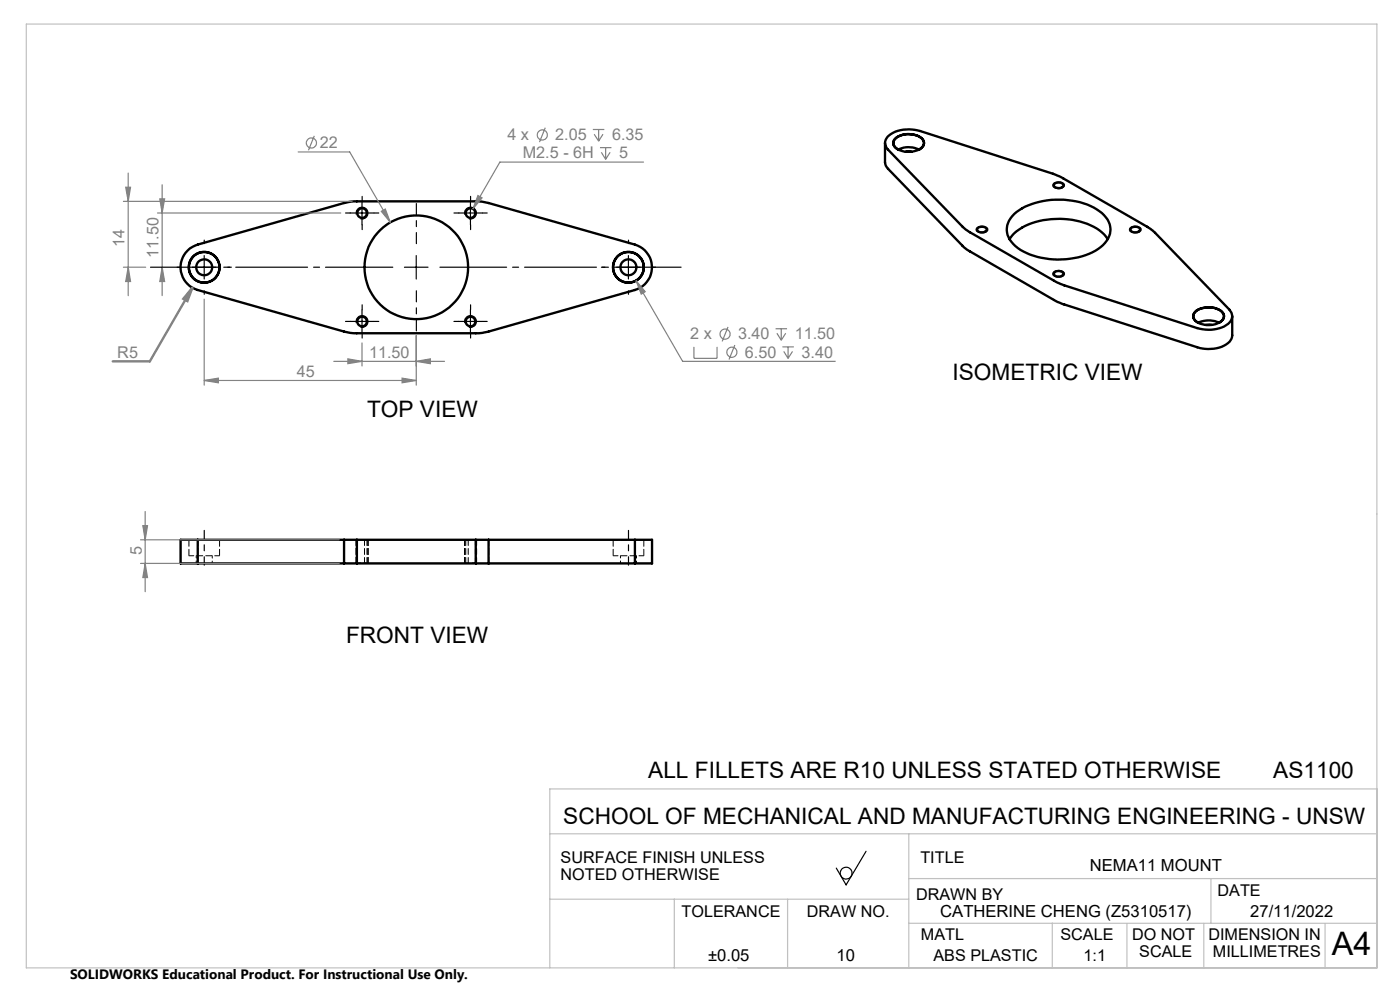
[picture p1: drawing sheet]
<svg xmlns="http://www.w3.org/2000/svg" width="297mm" height="210mm" viewBox="0 0 297 210" stroke-linecap="round" stroke-linejoin="round" font-family="sans-serif">
<g fill="none" stroke="#000" stroke-width=".5">
<path d="M187.7 30.3v4.2l.4 1 16.2 16.7 1 .8 19.1 11.1 29.6 9.6a6.7 6.7 0 0 0 7.1-1.6l.3-1v-4M188.3 29a7.1 7.1 0 0 1 6.9-1.2l29.6 9.6 18.6 10.7 1.6 1.3 15.8 16.2a2.01 2.01 0 0 1-.7 3.4 7.7 7.7 0 0 1-6.1 .6l-29.1-9.4-19.4-11.1-1.2-.9-15.9-16.5a1.88 1.88 0 0 1-.1-2.7zM190.1 29.2a4.8 4.8 0 0 1 5.7 .4 1.49 1.49 0 0 1-1.1 2.2 4.4 4.4 0 0 1-5.1-1l-.1-.8zM190.5 31.7a1.39 1.39 0 0 1-1-1.4 1.39 1.39 0 0 1 1-1.3 4.7 4.7 0 0 1 5.2 .6 1.33 1.33 0 0 1-.6 2.1M190.6 31.7a4.8 4.8 0 0 1 4.4 0M192.2 32.2h1.2M223.6 39.1a1.28 1.28 0 0 1 2 .2 1.16 1.16 0 0 1-2 0zM39.8 53.1l1-.7 1.1-.5 31.1-8.8 2-.4 27.3 .1 32.4 9.1a5 5 0 0 1 3.6 4.8 5 5 0 0 1-3.6 4.8l-31.1 8.8-2 .4-27.3-.1-32.4-9.1a5 5 0 0 1-2.1-8.4zM207.4 48.5a1.28 1.28 0 0 1 1.9 .2 1.16 1.16 0 0 1-2-.1zM214.2 50.7a10.6 10.6 0 0 1 8-4.1 15.6 15.6 0 0 1 11.6 2.7l1.2 1.4M215.2 45.4a15.1 15.1 0 0 1 11.4-2.9 11.8 11.8 0 0 1 8 3.6 4.2 4.2 0 0 1-1.1 6.3 16.6 16.6 0 0 1-13.4 2.1 9.1 9.1 0 0 1-6.1-4.2 4.1 4.1 0 0 1 1.2-4.9zM223.6 57.9a1.25 1.25 0 0 1 2 .2 1.16 1.16 0 0 1-2-.1z"/>
<path d="M239.9 48.5a1.28 1.28 0 0 1 2 .2 1.16 1.16 0 0 1-2.1-.1zM253.8 65.9a4.7 4.7 0 0 1 5.6 .4 1.46 1.46 0 0 1-1.1 2.3 4.6 4.6 0 0 1-4.9-.8l-.3-.8 .2-.5zM254.1 68.4a1.39 1.39 0 0 1-1-1.3 1.39 1.39 0 0 1 1-1.4 4.6 4.6 0 0 1 5.3 .6 1.29 1.29 0 0 1-.7 2.1M254.2 68.5a5.2 5.2 0 0 1 4.4 0M255.8 68.9h1.2M41.9 114.5h-3.6v5h3.6M41.9 114.5h31.1M41.9 119.5h31.1M41.9 114.5v5M73 114.5h2.7M73 119.5h2.7M73 114.5v5"/>
<path d="M75.7 114.5v5M75.7 114.5h25.2M75.7 119.5h25.2M100.9 119.5h2.7M100.9 114.5h2.7M100.9 114.5v5M103.6 114.5v5M103.6 114.5h31.1M103.6 119.5h31.1M134.7 114.5h3.6v5h-3.6M134.7 114.5v5"/>
<circle cx="43.3" cy="56.7" r="3.3"/>
<circle cx="43.3" cy="56.7" r="1.69"/>
<circle cx="43.3" cy="56.7" r="3.2"/>
<circle cx="76.8" cy="45.2" r="1.01"/>
<circle cx="88.3" cy="56.7" r="11"/>
<circle cx="99.8" cy="45.2" r="1.01"/>
<circle cx="133.3" cy="56.7" r="3.3"/>
<circle cx="133.3" cy="56.7" r="1.69"/>
<circle cx="133.3" cy="56.7" r="3.2"/>
<circle cx="76.8" cy="68.2" r="1.01"/>
<circle cx="99.8" cy="68.2" r="1.01"/>
</g>
<g fill="none" stroke="#000" stroke-width=".21" stroke-dasharray="1.3 .6">
<path d="M40.1 114.5h.1M42 114.5v5M46.6 114.5h.1M73 114.5v5M75.7 119.5v-5M75.8 114.5v5M77.3 114.5v5M77.9 119.5v-5M98.8 114.5v5M99.3 119.5v-5M100.9 119.5v-5M103.7 114.5v5"/>
<path d="M130.1 114.5h.1M134.7 114.5v5M136.6 114.5h.1"/>
</g>
<path d="M40.1 114.5h6.5M40.1 117.9h6.5M130.1 114.5h6.5M130.1 117.9h6.5" fill="none" stroke="#000" stroke-width=".21" stroke-dasharray="1.3 .6" stroke-dashoffset=".2"/>
<path d="M40.1 114.5v3.4M46.6 117.9v-3.4M130.1 114.5v3.4M136.6 117.9v-3.4" fill="none" stroke="#000" stroke-width=".21" stroke-dasharray="1.3 .6" stroke-dashoffset="-.1"/>
<path d="M41.6 117.9v1.6M45 119.5v-1.6M131.6 117.9v1.6M135 119.5v-1.6" fill="none" stroke="#000" stroke-width=".21" stroke-dasharray="1.3 .6" stroke-dashoffset=".8"/>
<g fill="none" stroke="#808080" stroke-width=".25">
<path d="M26.7 39.7h1l-.5 3zM27.2 36.7v26M34.4 39.2v23.5M63.3 32.2h10.9l8.6 15M66.7 28.8l-1.3 3.1M115.7 27.1l-1.3 3.1M125.8 27.5h2.4M126 28.5l1 1.4M127 27.5v2.4M127.3 31.3h2.4M127.6 32.3l.9 1.5M127.9 28.5l-.9 1.4"/>
<path d="M128.5 31.3v2.5M129.4 32.3l-.9 1.5M136.5 34.4h-30.5l-5.7 9.9M26.2 42.7h48.5M26.2 56.7h4.7M27.2 56.7l.5 3h-1zM33.4 45.2h38.9M33.9 42.2h1l-.5 3zM34.4 56.7l.5 3h-1zM80.9 44.8l.8-.5 1.1 2.9zM101.4 41.5l.9 .5-2 2.3zM134.9 59.5l2 2.4-.9 .5z"/>
<path d="M134.9 59.5l9.9 17.2h32.4M43.3 63.5v18.2M70.8 76.7h23.5M73.8 76.1l3 .6-3 .4zM76.8 72.7v4.9M88.3 76.7l3-.6v1zM88.3 71.2v10.5M147.2 73.6v2.4h4.9v-2.4M154.4 69.3l-1.2 3.1M155.9 73.2l-1.2 3.1M164.5 69.7h2.5M164.8 70.7l.9 1.5"/>
<path d="M165.7 69.7v2.5M166 73.6h2.4M166.3 74.5l.9 1.5M166.7 70.7l-1 1.5M167.2 73.6v2.4M168.1 74.5l-.9 1.5M43.3 80.7l3-.5v1zM43.3 80.7h45M85.3 80.2l3 .5-3 .5zM29.8 114.5h42.2M29.8 119.5h42.2M30.3 111.5h1l-.5 3z"/>
<path d="M30.8 108.5v17M30.8 119.5l.5 3h-1z"/>
<circle cx="66.1" cy="30.3" r="1.07"/>
<circle cx="115.1" cy="28.6" r="1.08"/>
<circle cx="153.8" cy="70.9" r="1.08"/>
<circle cx="155.3" cy="74.7" r="1.08"/>
</g>
<path d="M40.8 61l-1 2.9-.9-.5zM40.8 61l-9 15.7h-7.9" fill="none" stroke="#808080" stroke-width=".5"/>
<g fill="none" stroke="#000" stroke-width=".25">
<path d="M223.6 38.9a1.57 1.57 0 0 1 2.2 .4 1.28 1.28 0 0 1-1.9 .6l-.5-.4-.1-.3zM40.8 56.7h5M43.3 54.2v5M74.3 45.2h5M75.6 45.5a1.26 1.26 0 0 1 1.1-1.5 1.26 1.26 0 0 1 1.4 1.3 1.26 1.26 0 0 1-1.6 1.1M76.8 42.7v5M85.8 56.7h5M88.3 54.2v5M97.3 45.2h5M98.6 45.5a1.26 1.26 0 0 1 1.1-1.5 1.26 1.26 0 0 1 1.4 1.3 1.26 1.26 0 0 1-1.6 1.1M99.8 42.7v5M130.8 56.7h5"/>
<path d="M133.3 54.2v5M207.3 48.3a1.61 1.61 0 0 1 2.3 .3 1.36 1.36 0 0 1-2.2 .6l-.1-.1a.51 .51 0 0 1 0-.8zM223.6 57.7a1.43 1.43 0 0 1 2.2 .4 1.51 1.51 0 0 1-2.5 .1zM239.7 48.4a1.59 1.59 0 0 1 2.4 .2 1.36 1.36 0 0 1-2.1 .6l-.1-.1a.48 .48 0 0 1-.2-.7zM74.3 68.2h5M75.6 68.5a1.26 1.26 0 0 1 1.1-1.5 1.26 1.26 0 0 1 1.4 1.3 1.26 1.26 0 0 1-1.6 1.1M76.8 65.7v5M97.3 68.2h5M98.6 68.5a1.26 1.26 0 0 1 1.1-1.5 1.26 1.26 0 0 1 1.4 1.3 1.26 1.26 0 0 1-1.6 1.1M99.8 65.7v5M183.7 180.6l-4.2 7.1-2.1-3.6"/>
<circle cx="179.5" cy="185.2" r="1.25"/>
</g>
<path d="M43.3 112.5v7.4M133.3 119.9v-7.4" fill="none" stroke="#000" stroke-width=".25" stroke-dasharray="15.2 1.3 1.3 1.3" stroke-dashoffset="13.5"/>
<g fill="none" stroke="#c0c0c0" stroke-width=".25">
<path d="M5.6 5.1h286.5v200.2h-286.5zM116.6 176.9h175.5M192.8 176.9v28.4M292.1 167.3h-175.5v38M116.6 190.7h76.2M143.1 190.7v14.6M167.1 190.7v14.6M192.8 186.4h99.3M192.8 195.9h99.3M223.2 195.8v9.5M239.1 195.9v9.4M255.4 195.9v9.4"/>
<path d="M256.9 186.4v9.5M281.1 195.9v9.4"/>
</g>
<path d="M75.6 114.5v5M78.1 114.5v5M98.6 114.5v5M101.1 114.5v5" fill="none" stroke="#000" stroke-width=".25" stroke-dasharray="1.3 .6"/>
<path d="M75.6 119.5h2.5M98.6 119.5h2.5" fill="none" stroke="#000" stroke-width=".25" stroke-dasharray="1.3 .6" stroke-dashoffset=".3"/>
<path d="M88.3 51.7v-8.5M88.3 61.7v8.5" fill="none" stroke="#000" stroke-width=".25" stroke-dasharray="15.2 1.3 1.3 1.3" stroke-dashoffset="12.9"/>
<path d="M83.3 56.7h-51.4" fill="none" stroke="#000" stroke-width=".25" stroke-dasharray="15.2 1.3 1.3 1.3" stroke-dashoffset="1"/>
<path d="M93.3 56.7h51.2" fill="none" stroke="#000" stroke-width=".25" stroke-dasharray="15.2 1.3 1.3 1.3" stroke-dashoffset="1.1"/>
<g fill="none" stroke="#000" stroke-width=".25" stroke-dasharray="15.2 1.3 1.3 1.3">
<path d="M38.3 56.7h-.7M43.3 51.7v-.8M48.3 56.7h.8M74.3 45.2h-1M76.8 42.7v-1M76.8 47.7v1M79.3 45.2h1.1M97.3 45.2h-1M99.8 42.7v-1M99.8 47.7v1M102.3 45.2h1.1M128.3 56.7h-.7"/>
<path d="M133.3 51.7v-.8M138.3 56.7h.8M43.3 61.7v.7M74.3 68.2h-1M76.8 65.7v-1M76.8 70.7v1M79.3 68.2h1.1M97.3 68.2h-1M99.8 65.7v-1M99.8 70.7v1M102.3 68.2h1.1M133.3 61.7v.7"/>
</g>
<g fill="#808080">
<path d="M40.8 61l-1 2.9-.9-.5z"/>
<path d="M88.3 76.7l3-.6v1zM73.8 76.1l3 .6-3 .4zM85.3 80.2l3 .5-3 .5zM43.3 80.7l3-.5v1z"/>
<path d="M80.9 44.8l1.9 2.4-1.1-2.9zM134.9 59.5l1.1 2.9 .9-.5zM101.4 41.5l-1.1 2.8 2-2.3z"/>
<path d="M30.3 111.5h1l-.5 3zM30.8 119.5l.5 3h-1zM26.7 39.7h1l-.5 3zM27.2 56.7l.5 3h-1zM33.9 42.2h1l-.5 3zM34.4 56.7l.5 3h-1z"/>
</g>
<text font-size="6.9" x="282.6" y="202.6">A4</text>
<g font-size="4.8">
<text x="202.1" y="80.6">ISOMETRIC VIEW</text>
<text x="77.9" y="88.5">TOP VIEW</text>
<text x="73.4" y="136.4">FRONT VIEW</text>
<text x="137.5" y="164.9">ALL FILLETS ARE R10 UNLESS STATED OTHERWISE</text>
<text x="270.1" y="164.9">AS1100</text>
<text x="119.5" y="174.7">SCHOOL OF MECHANICAL AND MANUFACTURING ENGINEERING - UNSW</text>
</g>
<g font-size="3.5">
<text x="231.2" y="184.8">NEMA11 MOUNT</text>
<text x="199.5" y="194.6">CATHERINE CHENG (Z5310517)</text>
<text x="265.2" y="194.6">27/11/2022</text>
<text x="150.2" y="203.8">±0.05</text>
<text x="177.4" y="203.8">10</text>
</g>
<g font-size="3.4" fill="#808080">
<text x="107.7" y="29.8">4 x</text>
<text x="117.8" y="29.8">2.05</text>
<text x="129.8" y="29.8">6.35</text>
<text x="67.9" y="31.5">22</text>
<text x="110.9" y="33.6">M2.5 - 6H</text>
<text x="131.4" y="33.6">5</text>
<text x="26.4" y="52.3" transform="rotate(-90 26.4 52.3)">14</text>
<text x="33.7" y="54.7" transform="rotate(-90 33.7 54.7)">11.50</text>
<text x="146.4" y="72">2 x</text>
<text x="156.6" y="72">3.40</text>
<text x="168.6" y="72">11.50</text>
<text x="24.9" y="75.8">R5</text>
<text x="78.3" y="75.8">11.50</text>
<text x="158" y="75.8">6.50</text>
<text x="170.1" y="75.8">3.40</text>
<text x="63" y="79.9">45</text>
<text x="30.1" y="117.8" transform="rotate(-90 30.1 117.8)">5</text>
</g>
<g font-size="3.4">
<text x="118.9" y="183.1">SURFACE FINISH UNLESS</text>
<text x="195.3" y="183.1">TITLE</text>
<text x="118.9" y="186.6">NOTED OTHERWISE</text>
<text x="194.3" y="191">DRAWN BY</text>
<text x="258.3" y="190">DATE</text>
<text x="144.6" y="194.6">TOLERANCE</text>
<text x="171.2" y="194.6">DRAW NO.</text>
<text x="195.4" y="199.3">MATL</text>
<text x="198" y="203.8">ABS PLASTIC</text>
<text x="225" y="199.3">SCALE</text>
<text x="229.9" y="203.8">1:1</text>
<text x="240.2" y="199.5">DO NOT</text>
<text x="241.7" y="203">SCALE</text>
<text x="256.4" y="199.5">DIMENSION IN</text>
<text x="257.3" y="203">MILLIMETRES</text>
</g>
<text font-size="2.9" x="14.9" y="207.6">SOLIDWORKS Educational Product. For Instructional Use Only.</text>
</svg>
